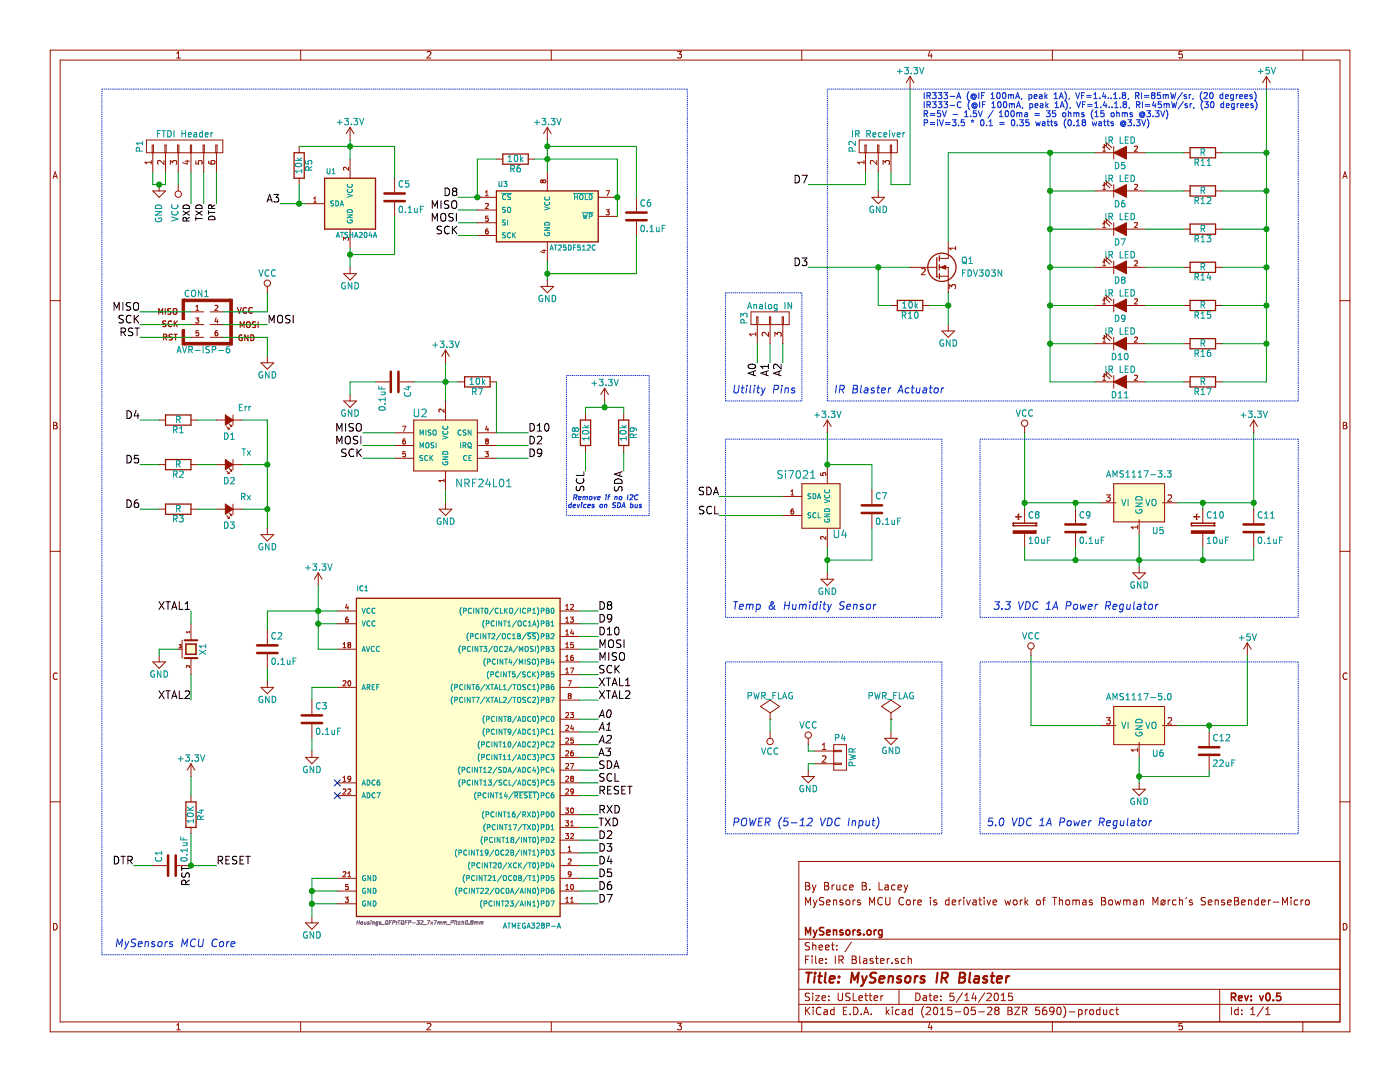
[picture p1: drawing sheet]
EESchema Schematic File Version 2
LIBS:power
LIBS:device
LIBS:transistors
LIBS:conn
LIBS:linear
LIBS:regul
LIBS:74xx
LIBS:cmos4000
LIBS:adc-dac
LIBS:memory
LIBS:xilinx
LIBS:microcontrollers
LIBS:dsp
LIBS:microchip
LIBS:analog_switches
LIBS:motorola
LIBS:texas
LIBS:intel
LIBS:audio
LIBS:interface
LIBS:digital-audio
LIBS:philips
LIBS:display
LIBS:cypress
LIBS:siliconi
LIBS:opto
LIBS:atmel
LIBS:contrib
LIBS:valves
LIBS:mysensors_arduino
LIBS:mysensors_logic
LIBS:mysensors_memories
LIBS:mysensors_network
LIBS:mysensors_radios
LIBS:mysensors_regulators
LIBS:mysensors_security
LIBS:mysensors_sensors
EELAYER 25 0
EELAYER END
$Descr USLetter 11000 8500
encoding utf-8
Sheet 1 1
Title "MySensors IR Blaster"
Date "5/14/2015"
Rev "v0.5"
Comp "MySensors.org"
Comment1 ""
Comment2 "MySensors MCU Core is derivative work of Thomas Bowman Mørch's SenseBender-Micro"
Comment3 "By Bruce B. Lacey"
Comment4 ""
$EndDescr
$Comp
L GND #PWR01
U 1 1
P 7450 2550
F 0 "#PWR01" H 7450 2300 50  0001 C CNN
F 1 "GND" H 7450 2400 50  0000 C CNN
F 2 "" H 7450 2550 60  0000 C CNN
F 3 "" H 7450 2550 60  0000 C CNN
	1    7450 2550
	1    0    0    -1  
$EndComp
$Comp
L R R10
U 1 1
P 7150 2400
F 0 "R10" V 7230 2400 50  0000 C CNN
F 1 "10k" V 7150 2400 50  0000 C CNN
F 2 "Resistors_SMD:R_0603" V 7080 2400 30  0001 C CNN
F 3 "" H 7150 2400 30  0000 C CNN
	1    7150 2400
	0    1    1    0   
$EndComp
Text Notes 7250 1000 0    47   ~ 0
IR333-A (@IF 100mA, peak 1A), VF=1.4..1.8, RI=85mW/sr, (20 degrees)\nIR333-C (@IF 100mA, peak 1A), VF=1.4..1.8, RI=45mW/sr, (30 degrees)\nR=5V - 1.5V / 100ma = 35 ohms (15 ohms @3.3V)\nP=iV=3.5 * 0.1 = 0.35 watts (0.18 watts @3.3V)
$Comp
L LED D5
U 1 1
P 8800 1200
F 0 "D5" H 8800 1300 50  0000 C CNN
F 1 "IR LED" H 8800 1100 50  0000 C CNN
F 2 "mysensors_leds:LED-5MM-Horizontal" H 8800 1200 60  0001 C CNN
F 3 "" H 8800 1200 60  0000 C CNN
	1    8800 1200
	1    0    0    1   
$EndComp
$Comp
L LED D6
U 1 1
P 8800 1500
F 0 "D6" H 8800 1600 50  0000 C CNN
F 1 "IR LED" H 8800 1400 50  0000 C CNN
F 2 "mysensors_leds:LED-5MM-Horizontal" H 8800 1500 60  0001 C CNN
F 3 "" H 8800 1500 60  0000 C CNN
	1    8800 1500
	1    0    0    1   
$EndComp
$Comp
L LED D7
U 1 1
P 8800 1800
F 0 "D7" H 8800 1900 50  0000 C CNN
F 1 "IR LED" H 8800 1700 50  0000 C CNN
F 2 "mysensors_leds:LED-5MM-Horizontal" H 8800 1800 60  0001 C CNN
F 3 "" H 8800 1800 60  0000 C CNN
	1    8800 1800
	1    0    0    1   
$EndComp
$Comp
L LED D8
U 1 1
P 8800 2100
F 0 "D8" H 8800 2200 50  0000 C CNN
F 1 "IR LED" H 8800 2000 50  0000 C CNN
F 2 "mysensors_leds:LED-5MM-Horizontal" H 8800 2100 60  0001 C CNN
F 3 "" H 8800 2100 60  0000 C CNN
	1    8800 2100
	1    0    0    1   
$EndComp
$Comp
L LED D9
U 1 1
P 8800 2400
F 0 "D9" H 8800 2500 50  0000 C CNN
F 1 "IR LED" H 8800 2300 50  0000 C CNN
F 2 "mysensors_leds:LED-5MM-Horizontal" H 8800 2400 60  0001 C CNN
F 3 "" H 8800 2400 60  0000 C CNN
	1    8800 2400
	1    0    0    1   
$EndComp
$Comp
L R R11
U 1 1
P 9450 1200
F 0 "R11" V 9530 1200 50  0000 C CNN
F 1 "R" V 9450 1200 50  0000 C CNN
F 2 "Resistors_SMD:R_0603" V 9380 1200 30  0001 C CNN
F 3 "" H 9450 1200 30  0000 C CNN
	1    9450 1200
	0    1    1    0   
$EndComp
$Comp
L R R12
U 1 1
P 9450 1500
F 0 "R12" V 9530 1500 50  0000 C CNN
F 1 "R" V 9450 1500 50  0000 C CNN
F 2 "Resistors_SMD:R_0603" V 9380 1500 30  0001 C CNN
F 3 "" H 9450 1500 30  0000 C CNN
	1    9450 1500
	0    1    1    0   
$EndComp
$Comp
L R R13
U 1 1
P 9450 1800
F 0 "R13" V 9530 1800 50  0000 C CNN
F 1 "R" V 9450 1800 50  0000 C CNN
F 2 "Resistors_SMD:R_0603" V 9380 1800 30  0001 C CNN
F 3 "" H 9450 1800 30  0000 C CNN
	1    9450 1800
	0    1    1    0   
$EndComp
$Comp
L R R14
U 1 1
P 9450 2100
F 0 "R14" V 9530 2100 50  0000 C CNN
F 1 "R" V 9450 2100 50  0000 C CNN
F 2 "Resistors_SMD:R_0603" V 9380 2100 30  0001 C CNN
F 3 "" H 9450 2100 30  0000 C CNN
	1    9450 2100
	0    1    1    0   
$EndComp
$Comp
L R R15
U 1 1
P 9450 2400
F 0 "R15" V 9530 2400 50  0000 C CNN
F 1 "R" V 9450 2400 50  0000 C CNN
F 2 "Resistors_SMD:R_0603" V 9380 2400 30  0001 C CNN
F 3 "" H 9450 2400 30  0000 C CNN
	1    9450 2400
	0    1    1    0   
$EndComp
$Comp
L ATMEGA328P-A IC1
U 1 1
P 3550 5900
F 0 "IC1" H 2800 7150 40  0000 L BNN
F 1 "ATMEGA328P-A" H 3950 4500 40  0000 L BNN
F 2 "Housings_QFP:TQFP-32_7x7mm_Pitch0.8mm" H 3300 4550 30  0000 C CIN
F 3 "" H 3550 5900 60  0000 C CNN
	1    3550 5900
	1    0    0    -1  
$EndComp
$Comp
L ATSHA204A U1
U 1 1
P 2950 1600
F 0 "U1" H 2600 1850 40  0000 C CNN
F 1 "ATSHA204A" H 2800 1350 40  0000 C CNN
F 2 "Housings_SOT-23_SOT-143_TSOT-6:SOT-23" H 2700 1600 30  0001 C CIN
F 3 "file://${KIPRJMOD}/datasheets/Atmel-8885-CryptoAuth-ATSHA204A-Datasheet" H 2950 1600 60  0001 C CNN
	1    2950 1600
	1    0    0    -1  
$EndComp
$Comp
L AT25DF512C U3
U 1 1
P 4300 1700
F 0 "U3" H 3950 1950 40  0000 C CNN
F 1 "AT25DF512C" H 4500 1450 40  0000 C CNN
F 2 "Housings_SOIC:SOIC-8_3.9x4.9mm_Pitch1.27mm" H 4300 1700 30  0001 C CIN
F 3 "" H 4300 1700 60  0000 C CNN
	1    4300 1700
	1    0    0    -1  
$EndComp
$Comp
L NRF24L01 U2
U 1 1
P 3500 3500
F 0 "U2" H 3300 3750 60  0000 C CNN
F 1 "NRF24L01" H 3800 3200 60  0000 C CNN
F 2 "mysensors_radios:NRF24L01" H 3500 3500 60  0001 C CNN
F 3 "" H 3500 3500 60  0000 C CNN
	1    3500 3500
	1    0    0    -1  
$EndComp
Text Label 2200 1600 2    60   ~ 0
A3
Text Label 4700 5950 0    60   ~ 0
A3
$Comp
L GND #PWR02
U 1 1
P 2750 2100
F 0 "#PWR02" H 2750 1850 50  0001 C CNN
F 1 "GND" H 2750 1950 50  0000 C CNN
F 2 "" H 2750 2100 60  0000 C CNN
F 3 "" H 2750 2100 60  0000 C CNN
	1    2750 2100
	1    0    0    -1  
$EndComp
$Comp
L +3.3V #PWR03
U 1 1
P 2750 1100
F 0 "#PWR03" H 2750 950 50  0001 C CNN
F 1 "+3.3V" H 2750 1240 50  0000 C CNN
F 2 "" H 2750 1100 60  0000 C CNN
F 3 "" H 2750 1100 60  0000 C CNN
	1    2750 1100
	1    0    0    -1  
$EndComp
$Comp
L AVR-ISP-6 CON1
U 1 1
P 1650 2550
F 0 "CON1" H 1545 2790 50  0000 C CNN
F 1 "AVR-ISP-6" H 1385 2320 50  0000 L BNN
F 2 "Socket_Strips:Socket_Strip_Straight_2x03" V 1130 2590 50  0001 C CNN
F 3 "" H 1625 2550 60  0000 C CNN
	1    1650 2550
	1    0    0    -1  
$EndComp
$Comp
L CP C8
U 1 1
P 8050 4150
F 0 "C8" H 8075 4250 50  0000 L CNN
F 1 "10uF" H 8075 4050 50  0000 L CNN
F 2 "Capacitors_SMD:C_0603" H 8088 4000 30  0001 C CNN
F 3 "" H 8050 4150 60  0000 C CNN
	1    8050 4150
	1    0    0    -1  
$EndComp
$Comp
L GND #PWR04
U 1 1
P 8950 4450
F 0 "#PWR04" H 8950 4200 50  0001 C CNN
F 1 "GND" H 8950 4300 50  0000 C CNN
F 2 "" H 8950 4450 60  0000 C CNN
F 3 "" H 8950 4450 60  0000 C CNN
	1    8950 4450
	1    0    0    -1  
$EndComp
$Comp
L CP C10
U 1 1
P 9450 4150
F 0 "C10" H 9475 4250 50  0000 L CNN
F 1 "10uF" H 9475 4050 50  0000 L CNN
F 2 "Capacitors_SMD:C_0603" H 9488 4000 30  0001 C CNN
F 3 "" H 9450 4150 60  0000 C CNN
	1    9450 4150
	1    0    0    -1  
$EndComp
$Comp
L C C11
U 1 1
P 9850 4150
F 0 "C11" H 9875 4250 50  0000 L CNN
F 1 "0.1uF" H 9875 4050 50  0000 L CNN
F 2 "Capacitors_SMD:C_0603" H 9888 4000 30  0001 C CNN
F 3 "" H 9850 4150 60  0000 C CNN
	1    9850 4150
	1    0    0    -1  
$EndComp
$Comp
L +3.3V #PWR05
U 1 1
P 9850 3400
F 0 "#PWR05" H 9850 3250 50  0001 C CNN
F 1 "+3.3V" H 9850 3540 50  0000 C CNN
F 2 "" H 9850 3400 60  0000 C CNN
F 3 "" H 9850 3400 60  0000 C CNN
	1    9850 3400
	1    0    0    -1  
$EndComp
Text Notes 7800 4800 0    60   Italic 0
3.3 VDC 1A Power Regulator
Text Notes 6550 3100 0    60   Italic 0
IR Blaster Actuator
Text Notes 900  7450 0    60   Italic 0
MySensors MCU Core
$Comp
L CONN_01X02 P4
U 1 1
P 6600 5950
F 0 "P4" H 6600 6100 50  0000 C CNN
F 1 "PWR" V 6700 5950 50  0000 C CNN
F 2 "mysensors_connectors:TerminalBlock2.54mmx2-kcswalter" H 6600 5950 60  0001 C CNN
F 3 "" H 6600 5950 60  0000 C CNN
	1    6600 5950
	1    0    0    -1  
$EndComp
Text Label 4700 6700 0    60   ~ 0
D3
Text Label 6350 2100 2    60   ~ 0
D3
Text Label 4700 4800 0    60   ~ 0
D8
$Comp
L R R4
U 1 1
P 1500 6400
F 0 "R4" V 1580 6400 50  0000 C CNN
F 1 "10K" V 1500 6400 50  0000 C CNN
F 2 "Resistors_SMD:R_0603" V 1430 6400 30  0001 C CNN
F 3 "" H 1500 6400 30  0000 C CNN
	1    1500 6400
	1    0    0    -1  
$EndComp
$Comp
L +3.3V #PWR06
U 1 1
P 1500 6100
F 0 "#PWR06" H 1500 5950 50  0001 C CNN
F 1 "+3.3V" H 1500 6240 50  0000 C CNN
F 2 "" H 1500 6100 60  0000 C CNN
F 3 "" H 1500 6100 60  0000 C CNN
	1    1500 6100
	1    0    0    -1  
$EndComp
$Comp
L C C1
U 1 1
P 1350 6800
F 0 "C1" H 1375 6900 50  0000 L CNN
F 1 "0.1uF" H 1375 6700 50  0000 L CNN
F 2 "Capacitors_SMD:C_0603" H 1388 6650 30  0001 C CNN
F 3 "" H 1350 6800 60  0000 C CNN
	1    1350 6800
	0    -1   -1   0   
$EndComp
Text Label 1050 6800 2    60   ~ 0
DTR
Text Label 1700 6800 0    60   ~ 0
RESET
Text Label 4700 6250 0    60   ~ 0
RESET
$Comp
L C C3
U 1 1
P 2450 5650
F 0 "C3" H 2475 5750 50  0000 L CNN
F 1 "0.1uF" H 2475 5550 50  0000 L CNN
F 2 "Capacitors_SMD:C_0603" H 2488 5500 30  0001 C CNN
F 3 "" H 2450 5650 60  0000 C CNN
	1    2450 5650
	1    0    0    -1  
$EndComp
$Comp
L C C2
U 1 1
P 2100 5100
F 0 "C2" H 2125 5200 50  0000 L CNN
F 1 "0.1uF" H 2125 5000 50  0000 L CNN
F 2 "Capacitors_SMD:C_0603" H 2138 4950 30  0001 C CNN
F 3 "" H 2100 5100 60  0000 C CNN
	1    2100 5100
	1    0    0    -1  
$EndComp
$Comp
L +3.3V #PWR07
U 1 1
P 2500 4600
F 0 "#PWR07" H 2500 4450 50  0001 C CNN
F 1 "+3.3V" H 2500 4740 50  0000 C CNN
F 2 "" H 2500 4600 60  0000 C CNN
F 3 "" H 2500 4600 60  0000 C CNN
	1    2500 4600
	1    0    0    -1  
$EndComp
$Comp
L GND #PWR08
U 1 1
P 2450 7200
F 0 "#PWR08" H 2450 6950 50  0001 C CNN
F 1 "GND" H 2450 7050 50  0000 C CNN
F 2 "" H 2450 7200 60  0000 C CNN
F 3 "" H 2450 7200 60  0000 C CNN
	1    2450 7200
	1    0    0    -1  
$EndComp
$Comp
L GND #PWR09
U 1 1
P 2450 5900
F 0 "#PWR09" H 2450 5650 50  0001 C CNN
F 1 "GND" H 2450 5750 50  0000 C CNN
F 2 "" H 2450 5900 60  0000 C CNN
F 3 "" H 2450 5900 60  0000 C CNN
	1    2450 5900
	1    0    0    -1  
$EndComp
$Comp
L GND #PWR010
U 1 1
P 2100 5350
F 0 "#PWR010" H 2100 5100 50  0001 C CNN
F 1 "GND" H 2100 5200 50  0000 C CNN
F 2 "" H 2100 5350 60  0000 C CNN
F 3 "" H 2100 5350 60  0000 C CNN
	1    2100 5350
	1    0    0    -1  
$EndComp
Text Label 4700 5300 0    60   ~ 0
SCK
$Comp
L +3.3V #PWR011
U 1 1
P 4300 1100
F 0 "#PWR011" H 4300 950 50  0001 C CNN
F 1 "+3.3V" H 4300 1240 50  0000 C CNN
F 2 "" H 4300 1100 60  0000 C CNN
F 3 "" H 4300 1100 60  0000 C CNN
	1    4300 1100
	1    0    0    -1  
$EndComp
$Comp
L GND #PWR012
U 1 1
P 4300 2200
F 0 "#PWR012" H 4300 1950 50  0001 C CNN
F 1 "GND" H 4300 2050 50  0000 C CNN
F 2 "" H 4300 2200 60  0000 C CNN
F 3 "" H 4300 2200 60  0000 C CNN
	1    4300 2200
	1    0    0    -1  
$EndComp
Text Label 4700 5200 0    60   ~ 0
MISO
Text Label 4700 5100 0    60   ~ 0
MOSI
Text Label 4700 6600 0    60   ~ 0
D2
Text Label 4700 4900 0    60   ~ 0
D9
Text Label 4700 5000 0    60   ~ 0
D10
Text Label 2850 3500 2    60   ~ 0
MOSI
Text Label 2850 3400 2    60   ~ 0
MISO
Text Label 2850 3600 2    60   ~ 0
SCK
$Comp
L GND #PWR013
U 1 1
P 3500 3950
F 0 "#PWR013" H 3500 3700 50  0001 C CNN
F 1 "GND" H 3500 3800 50  0000 C CNN
F 2 "" H 3500 3950 60  0000 C CNN
F 3 "" H 3500 3950 60  0000 C CNN
	1    3500 3950
	1    0    0    -1  
$EndComp
$Comp
L C C4
U 1 1
P 3100 3000
F 0 "C4" H 3125 3100 50  0000 L CNN
F 1 "0.1uF" H 3125 2900 50  0000 L CNN
F 2 "Capacitors_SMD:C_0603" H 3138 2850 30  0001 C CNN
F 3 "" H 3100 3000 60  0000 C CNN
	1    3100 3000
	0    1    1    0   
$EndComp
Text Label 4150 3400 0    60   ~ 0
D10
Text Label 4150 3500 0    60   ~ 0
D2
Text Label 4150 3600 0    60   ~ 0
D9
$Comp
L +3.3V #PWR014
U 1 1
P 3500 2850
F 0 "#PWR014" H 3500 2700 50  0001 C CNN
F 1 "+3.3V" H 3500 2990 50  0000 C CNN
F 2 "" H 3500 2850 60  0000 C CNN
F 3 "" H 3500 2850 60  0000 C CNN
	1    3500 2850
	1    0    0    -1  
$EndComp
$Comp
L GND #PWR015
U 1 1
P 2750 3100
F 0 "#PWR015" H 2750 2850 50  0001 C CNN
F 1 "GND" H 2750 2950 50  0000 C CNN
F 2 "" H 2750 3100 60  0000 C CNN
F 3 "" H 2750 3100 60  0000 C CNN
	1    2750 3100
	1    0    0    -1  
$EndComp
Text Label 1100 2450 2    60   ~ 0
MISO
Text Label 1100 2550 2    60   ~ 0
SCK
Text Label 1100 2650 2    60   ~ 0
RST
Text Label 1500 6800 3    60   ~ 0
RST
Text Label 2100 2550 0    60   ~ 0
MOSI
$Comp
L GND #PWR016
U 1 1
P 2100 2800
F 0 "#PWR016" H 2100 2550 50  0001 C CNN
F 1 "GND" H 2100 2650 50  0000 C CNN
F 2 "" H 2100 2800 60  0000 C CNN
F 3 "" H 2100 2800 60  0000 C CNN
	1    2100 2800
	1    0    0    -1  
$EndComp
Text Label 3600 1750 2    60   ~ 0
MOSI
Text Label 3600 1550 2    60   ~ 0
D8
$Comp
L R R6
U 1 1
P 4050 1250
F 0 "R6" V 4130 1250 50  0000 C CNN
F 1 "10k" V 4050 1250 50  0000 C CNN
F 2 "Resistors_SMD:R_0603" V 3980 1250 30  0001 C CNN
F 3 "" H 4050 1250 30  0000 C CNN
	1    4050 1250
	0    1    1    0   
$EndComp
Text Label 3600 1650 2    60   ~ 0
MISO
Text Label 3600 1850 2    60   ~ 0
SCK
$Comp
L CONN_01X06 P1
U 1 1
P 1450 1150
F 0 "P1" H 1450 1500 50  0000 C CNN
F 1 "FTDI Header" V 1550 1150 50  0000 C CNN
F 2 "Pin_Headers:Pin_Header_Straight_1x06" H 1450 1150 60  0001 C CNN
F 3 "" H 1450 1150 60  0000 C CNN
	1    1450 1150
	0    -1   -1   0   
$EndComp
$Comp
L GND #PWR017
U 1 1
P 1250 1450
F 0 "#PWR017" H 1250 1200 50  0001 C CNN
F 1 "GND" V 1250 1300 50  0000 R CNN
F 2 "" H 1250 1450 60  0000 C CNN
F 3 "" H 1250 1450 60  0000 C CNN
	1    1250 1450
	1    0    0    -1  
$EndComp
Text Label 1500 1600 3    50   ~ 0
RXD
Text Label 1600 1600 3    50   ~ 0
TXD
Text Label 1700 1600 3    50   ~ 0
DTR
$Comp
L R R7
U 1 1
P 3750 3000
F 0 "R7" V 3830 3000 50  0000 C CNN
F 1 "10k" V 3750 3000 50  0000 C CNN
F 2 "Resistors_SMD:R_0603" V 3680 3000 30  0001 C CNN
F 3 "" H 3750 3000 30  0000 C CNN
	1    3750 3000
	0    1    1    0   
$EndComp
Text Notes 5750 4800 0    60   Italic 0
Temp & Humidity Sensor
Text Label 4700 6400 0    60   ~ 0
RXD
Text Label 4700 6500 0    60   ~ 0
TXD
Text Label 5650 3900 2    60   ~ 0
SDA
Text Label 5650 4050 2    60   ~ 0
SCL
$Comp
L +3.3V #PWR018
U 1 1
P 6500 3400
F 0 "#PWR018" H 6500 3250 50  0001 C CNN
F 1 "+3.3V" H 6500 3540 50  0000 C CNN
F 2 "" H 6500 3400 60  0000 C CNN
F 3 "" H 6500 3400 60  0000 C CNN
	1    6500 3400
	1    0    0    -1  
$EndComp
$Comp
L R R9
U 1 1
P 4900 3400
F 0 "R9" V 4980 3400 50  0000 C CNN
F 1 "10k" V 4900 3400 50  0000 C CNN
F 2 "Resistors_SMD:R_0603" V 4830 3400 30  0001 C CNN
F 3 "" H 4900 3400 30  0000 C CNN
	1    4900 3400
	1    0    0    -1  
$EndComp
$Comp
L R R8
U 1 1
P 4600 3400
F 0 "R8" V 4680 3400 50  0000 C CNN
F 1 "10k" V 4600 3400 50  0000 C CNN
F 2 "Resistors_SMD:R_0603" V 4530 3400 30  0001 C CNN
F 3 "" H 4600 3400 30  0000 C CNN
	1    4600 3400
	-1   0    0    1   
$EndComp
Text Label 4700 6050 0    60   ~ 0
SDA
Text Label 4700 6150 0    60   ~ 0
SCL
$Comp
L GND #PWR019
U 1 1
P 6500 4500
F 0 "#PWR019" H 6500 4250 50  0001 C CNN
F 1 "GND" H 6500 4350 50  0000 C CNN
F 2 "" H 6500 4500 60  0000 C CNN
F 3 "" H 6500 4500 60  0000 C CNN
	1    6500 4500
	1    0    0    -1  
$EndComp
NoConn ~ 2650 6150
NoConn ~ 2650 6250
$Comp
L CONN_01X03 P2
U 1 1
P 6900 1150
F 0 "P2" H 6900 1350 50  0000 C CNN
F 1 "IR Receiver" V 7000 1150 50  0000 C CNN
F 2 "Socket_Strips:Socket_Strip_Straight_1x03" V 6700 450 60  0001 C CNN
F 3 "" H 6900 1150 60  0000 C CNN
	1    6900 1150
	0    -1   -1   0   
$EndComp
Text Label 4700 7100 0    60   ~ 0
D7
Text Label 4700 6800 0    60   ~ 0
D4
Text Label 6350 1450 2    60   ~ 0
D7
$Comp
L GND #PWR020
U 1 1
P 6900 1500
F 0 "#PWR020" H 6900 1250 50  0001 C CNN
F 1 "GND" H 6900 1350 50  0000 C CNN
F 2 "" H 6900 1500 60  0000 C CNN
F 3 "" H 6900 1500 60  0000 C CNN
	1    6900 1500
	1    0    0    -1  
$EndComp
Text Label 4700 5650 0    60   Italic 0
A0
Text Label 4700 5750 0    60   Italic 0
A1
Text Label 4700 5850 0    60   Italic 0
A2
Text Label 4700 6900 0    60   ~ 0
D5
Text Label 4700 7000 0    60   ~ 0
D6
$Comp
L CONN_01X03 P3
U 1 1
P 6050 2500
F 0 "P3" H 6050 2700 50  0000 C CNN
F 1 "Analog IN" V 6150 2500 50  0000 C CNN
F 2 "Pin_Headers:Pin_Header_Straight_1x03" H 6050 2500 60  0001 C CNN
F 3 "" H 6050 2500 60  0000 C CNN
	1    6050 2500
	0    -1   -1   0   
$EndComp
Text Label 5950 2850 3    60   ~ 0
A0
Text Label 6050 2850 3    60   ~ 0
A1
Text Label 6150 2850 3    60   ~ 0
A2
Text Notes 5750 3100 0    60   Italic 0
Utility Pins
$Comp
L GND #PWR021
U 1 1
P 6350 6050
F 0 "#PWR021" H 6350 5800 50  0001 C CNN
F 1 "GND" H 6350 5900 50  0000 C CNN
F 2 "" H 6350 6050 60  0000 C CNN
F 3 "" H 6350 6050 60  0000 C CNN
	1    6350 6050
	1    0    0    -1  
$EndComp
$Comp
L PWR_FLAG #FLG022
U 1 1
P 6050 5650
F 0 "#FLG022" H 6050 5745 50  0001 C CNN
F 1 "PWR_FLAG" H 6050 5830 50  0000 C CNN
F 2 "" H 6050 5650 60  0000 C CNN
F 3 "" H 6050 5650 60  0000 C CNN
	1    6050 5650
	1    0    0    -1  
$EndComp
$Comp
L PWR_FLAG #FLG023
U 1 1
P 7000 5650
F 0 "#FLG023" H 7000 5745 50  0001 C CNN
F 1 "PWR_FLAG" H 7000 5830 50  0000 C CNN
F 2 "" H 7000 5650 60  0000 C CNN
F 3 "" H 7000 5650 60  0000 C CNN
	1    7000 5650
	1    0    0    -1  
$EndComp
$Comp
L GND #PWR024
U 1 1
P 7000 5750
F 0 "#PWR024" H 7000 5500 50  0001 C CNN
F 1 "GND" H 7000 5600 50  0000 C CNN
F 2 "" H 7000 5750 60  0000 C CNN
F 3 "" H 7000 5750 60  0000 C CNN
	1    7000 5750
	1    0    0    -1  
$EndComp
$Comp
L VCC #PWR025
U 1 1
P 6050 5750
F 0 "#PWR025" H 6050 5600 50  0001 C CNN
F 1 "VCC" H 6050 5900 50  0000 C CNN
F 2 "" H 6050 5750 60  0000 C CNN
F 3 "" H 6050 5750 60  0000 C CNN
	1    6050 5750
	-1   0    0    1   
$EndComp
$Comp
L VCC #PWR026
U 1 1
P 8050 3400
F 0 "#PWR026" H 8050 3250 50  0001 C CNN
F 1 "VCC" H 8050 3550 50  0000 C CNN
F 2 "" H 8050 3400 60  0000 C CNN
F 3 "" H 8050 3400 60  0000 C CNN
	1    8050 3400
	1    0    0    -1  
$EndComp
$Comp
L VCC #PWR027
U 1 1
P 2100 2300
F 0 "#PWR027" H 2100 2150 50  0001 C CNN
F 1 "VCC" H 2100 2450 50  0000 C CNN
F 2 "" H 2100 2300 60  0000 C CNN
F 3 "" H 2100 2300 60  0000 C CNN
	1    2100 2300
	1    0    0    -1  
$EndComp
$Comp
L VCC #PWR028
U 1 1
P 6350 5850
F 0 "#PWR028" H 6350 5700 50  0001 C CNN
F 1 "VCC" H 6350 6000 50  0000 C CNN
F 2 "" H 6350 5850 60  0000 C CNN
F 3 "" H 6350 5850 60  0000 C CNN
	1    6350 5850
	1    0    0    -1  
$EndComp
$Comp
L VCC #PWR029
U 1 1
P 1400 1450
F 0 "#PWR029" H 1400 1300 50  0001 C CNN
F 1 "VCC" V 1400 1600 50  0000 L TNN
F 2 "" H 1400 1450 60  0000 C CNN
F 3 "" H 1400 1450 60  0000 C CNN
	1    1400 1450
	-1   0    0    1   
$EndComp
$Comp
L AMS1117 U5
U 1 1
P 9050 3950
F 0 "U5" H 9150 3700 50  0000 R BNN
F 1 "AMS1117-3.3" H 8950 4200 50  0000 C TNN
F 2 "SMD_Packages:SOT-223" H 8950 4000 60  0001 C CNN
F 3 "" H 8950 4000 60  0000 C CNN
	1    9050 3950
	1    0    0    -1  
$EndComp
$Comp
L Led_Small D3
U 1 1
P 1800 4000
F 0 "D3" H 1750 4125 50  0000 L CNN
F 1 "Rx" H 1625 3900 50  0000 L CNN
F 2 "LEDs:LED-0603" V 1800 4000 60  0001 C CNN
F 3 "" V 1800 4000 60  0000 C CNN
	1    1800 4000
	-1   0    0    1   
$EndComp
Text Label 1100 4000 2    60   ~ 0
D6
$Comp
L Led_Small D2
U 1 1
P 1800 3650
F 0 "D2" H 1750 3775 50  0000 L CNN
F 1 "Tx" H 1625 3550 50  0000 L CNN
F 2 "LEDs:LED-0603" V 1800 3650 60  0001 C CNN
F 3 "" V 1800 3650 60  0000 C CNN
	1    1800 3650
	-1   0    0    1   
$EndComp
Text Label 1100 3650 2    60   ~ 0
D5
$Comp
L Led_Small D1
U 1 1
P 1800 3300
F 0 "D1" H 1750 3425 50  0000 L CNN
F 1 "Err" H 1625 3200 50  0000 L CNN
F 2 "LEDs:LED-0603" V 1800 3300 60  0001 C CNN
F 3 "" V 1800 3300 60  0000 C CNN
	1    1800 3300
	-1   0    0    1   
$EndComp
Text Label 1100 3300 2    60   ~ 0
D4
$Comp
L GND #PWR030
U 1 1
P 2100 4150
F 0 "#PWR030" H 2100 3900 50  0001 C CNN
F 1 "GND" H 2100 4000 50  0000 C CNN
F 2 "" H 2100 4150 60  0000 C CNN
F 3 "" H 2100 4150 60  0000 C CNN
	1    2100 4150
	1    0    0    -1  
$EndComp
$Comp
L R R1
U 1 1
P 1400 3300
F 0 "R1" V 1480 3300 50  0000 C CNN
F 1 "R" V 1400 3300 50  0000 C CNN
F 2 "Resistors_SMD:R_0603" V 1330 3300 30  0001 C CNN
F 3 "" H 1400 3300 30  0000 C CNN
	1    1400 3300
	0    1    1    0   
$EndComp
$Comp
L R R2
U 1 1
P 1400 3650
F 0 "R2" V 1480 3650 50  0000 C CNN
F 1 "R" V 1400 3650 50  0000 C CNN
F 2 "Resistors_SMD:R_0603" V 1330 3650 30  0001 C CNN
F 3 "" H 1400 3650 30  0000 C CNN
	1    1400 3650
	0    1    1    0   
$EndComp
$Comp
L R R3
U 1 1
P 1400 4000
F 0 "R3" V 1480 4000 50  0000 C CNN
F 1 "R" V 1400 4000 50  0000 C CNN
F 2 "Resistors_SMD:R_0603" V 1330 4000 30  0001 C CNN
F 3 "" H 1400 4000 30  0000 C CNN
	1    1400 4000
	0    1    1    0   
$EndComp
$Comp
L C C7
U 1 1
P 6850 4000
F 0 "C7" H 6875 4100 50  0000 L CNN
F 1 "0.1uF" H 6875 3900 50  0000 L CNN
F 2 "Capacitors_SMD:C_0603" H 6888 3850 30  0001 C CNN
F 3 "" H 6850 4000 60  0000 C CNN
	1    6850 4000
	1    0    0    -1  
$EndComp
$Comp
L Si7021 U4
U 1 1
P 6450 3950
F 0 "U4" H 6600 3700 60  0000 C CNN
F 1 "Si7021" H 6100 4200 60  0000 L TNN
F 2 "Housings_DFN_QFN:DFN-6-1EP_3x3mm_Pitch0.95mm" H 6450 3850 60  0001 C CNN
F 3 "" H 6450 3850 60  0000 C CNN
	1    6450 3950
	1    0    0    -1  
$EndComp
$Comp
L R R5
U 1 1
P 2350 1300
F 0 "R5" V 2430 1300 50  0000 C CNN
F 1 "10k" V 2350 1300 50  0000 C CNN
F 2 "Resistors_SMD:R_0603" V 2280 1300 30  0001 C CNN
F 3 "" H 2350 1300 30  0000 C CNN
	1    2350 1300
	1    0    0    -1  
$EndComp
$Comp
L C C5
U 1 1
P 3100 1550
F 0 "C5" H 3125 1650 50  0000 L CNN
F 1 "0.1uF" H 3125 1450 50  0000 L CNN
F 2 "Capacitors_SMD:C_0603" H 3138 1400 30  0001 C CNN
F 3 "" H 3100 1550 60  0000 C CNN
	1    3100 1550
	1    0    0    -1  
$EndComp
$Comp
L C C6
U 1 1
P 5000 1700
F 0 "C6" H 5025 1800 50  0000 L CNN
F 1 "0.1uF" H 5025 1600 50  0000 L CNN
F 2 "Capacitors_SMD:C_0603" H 5038 1550 30  0001 C CNN
F 3 "" H 5000 1700 60  0000 C CNN
	1    5000 1700
	1    0    0    -1  
$EndComp
$Comp
L Q_NMOS_DGS Q1
U 1 1
P 7350 2100
F 0 "Q1" H 7650 2150 50  0000 R CNN
F 1 "FDV303N" H 7550 2050 50  0000 L CNN
F 2 "Housings_SOT-23_SOT-143_TSOT-6:SOT-23" H 7550 2200 29  0001 C CNN
F 3 "" H 7350 2100 60  0000 C CNN
	1    7350 2100
	1    0    0    -1  
$EndComp
$Comp
L VCC #PWR031
U 1 1
P 8100 5150
F 0 "#PWR031" H 8100 5000 50  0001 C CNN
F 1 "VCC" H 8100 5300 50  0000 C CNN
F 2 "" H 8100 5150 60  0000 C CNN
F 3 "" H 8100 5150 60  0000 C CNN
	1    8100 5150
	1    0    0    -1  
$EndComp
$Comp
L AMS1117 U6
U 1 1
P 9050 5700
F 0 "U6" H 9150 5450 50  0000 R BNN
F 1 "AMS1117-5.0" H 8950 5950 50  0000 C TNN
F 2 "SMD_Packages:SOT-223" H 8950 5750 60  0001 C CNN
F 3 "" H 8950 5750 60  0000 C CNN
	1    9050 5700
	1    0    0    -1  
$EndComp
$Comp
L GND #PWR032
U 1 1
P 8950 6150
F 0 "#PWR032" H 8950 5900 50  0001 C CNN
F 1 "GND" H 8950 6000 50  0000 C CNN
F 2 "" H 8950 6150 60  0000 C CNN
F 3 "" H 8950 6150 60  0000 C CNN
	1    8950 6150
	1    0    0    -1  
$EndComp
$Comp
L +5V #PWR033
U 1 1
P 9800 5150
F 0 "#PWR033" H 9800 5000 50  0001 C CNN
F 1 "+5V" H 9800 5290 50  0000 C CNN
F 2 "" H 9800 5150 60  0000 C CNN
F 3 "" H 9800 5150 60  0000 C CNN
	1    9800 5150
	1    0    0    -1  
$EndComp
Text Notes 7750 6500 0    60   Italic 0
5.0 VDC 1A Power Regulator
Text Notes 5750 6500 0    60   Italic 0
POWER (5-12 VDC Input)
$Comp
L +5V #PWR034
U 1 1
P 9950 700
F 0 "#PWR034" H 9950 550 50  0001 C CNN
F 1 "+5V" H 9950 840 50  0000 C CNN
F 2 "" H 9950 700 60  0000 C CNN
F 3 "" H 9950 700 60  0000 C CNN
	1    9950 700 
	1    0    0    -1  
$EndComp
$Comp
L +3.3V #PWR035
U 1 1
P 7150 700
F 0 "#PWR035" H 7150 550 50  0001 C CNN
F 1 "+3.3V" H 7150 840 50  0000 C CNN
F 2 "" H 7150 700 60  0000 C CNN
F 3 "" H 7150 700 60  0000 C CNN
	1    7150 700 
	1    0    0    -1  
$EndComp
$Comp
L C C12
U 1 1
P 9500 5900
F 0 "C12" H 9525 6000 50  0000 L CNN
F 1 "22uF" H 9525 5800 50  0000 L CNN
F 2 "Capacitors_SMD:C_0603" H 9538 5750 30  0001 C CNN
F 3 "" H 9500 5900 60  0000 C CNN
	1    9500 5900
	1    0    0    -1  
$EndComp
$Comp
L C C9
U 1 1
P 8450 4150
F 0 "C9" H 8475 4250 50  0000 L CNN
F 1 "0.1uF" H 8475 4050 50  0000 L CNN
F 2 "Capacitors_SMD:C_0603" H 8488 4000 30  0001 C CNN
F 3 "" H 8450 4150 60  0000 C CNN
	1    8450 4150
	1    0    0    -1  
$EndComp
Text Label 4700 5400 0    60   ~ 0
XTAL1
Text Label 4700 5500 0    60   ~ 0
XTAL2
$Comp
L CRYSTAL_SMD X1
U 1 1
P 1500 5100
F 0 "X1" H 1500 5190 50  0000 C CNN
F 1 "CRYSTAL" H 1530 4990 50  0001 L CNN
F 2 "Crystals_Oscillators_SMD:crystal_FA238-TSX3225" H 1500 5100 60  0001 C CNN
F 3 "" H 1500 5100 60  0000 C CNN
	1    1500 5100
	0    1    1    0   
$EndComp
Text Label 1500 4800 2    60   ~ 0
XTAL1
Text Label 1500 5500 2    60   ~ 0
XTAL2
$Comp
L +3.3V #PWR036
U 1 1
P 4750 3150
F 0 "#PWR036" H 4750 3000 50  0001 C CNN
F 1 "+3.3V" H 4750 3290 50  0000 C CNN
F 2 "" H 4750 3150 60  0000 C CNN
F 3 "" H 4750 3150 60  0000 C CNN
	1    4750 3150
	1    0    0    -1  
$EndComp
Text Label 4600 3700 3    60   ~ 0
SCL
Text Label 4900 3700 3    60   ~ 0
SDA
Text Notes 5050 4000 2    39   Italic 8
Remove if no I2C \ndevices on SDA bus
$Comp
L LED D10
U 1 1
P 8800 2700
F 0 "D10" H 8800 2800 50  0000 C CNN
F 1 "IR LED" H 8800 2600 50  0000 C CNN
F 2 "mysensors_leds:LED-5MM-Horizontal" H 8800 2700 60  0001 C CNN
F 3 "" H 8800 2700 60  0000 C CNN
	1    8800 2700
	1    0    0    1   
$EndComp
$Comp
L R R16
U 1 1
P 9450 2700
F 0 "R16" V 9530 2700 50  0000 C CNN
F 1 "R" V 9450 2700 50  0000 C CNN
F 2 "Resistors_SMD:R_0603" V 9380 2700 30  0001 C CNN
F 3 "" H 9450 2700 30  0000 C CNN
	1    9450 2700
	0    1    1    0   
$EndComp
$Comp
L LED D11
U 1 1
P 8800 3000
F 0 "D11" H 8800 3100 50  0000 C CNN
F 1 "IR LED" H 8800 2900 50  0000 C CNN
F 2 "mysensors_leds:LED-5MM-Horizontal" H 8800 3000 60  0001 C CNN
F 3 "" H 8800 3000 60  0000 C CNN
	1    8800 3000
	1    0    0    1   
$EndComp
$Comp
L R R17
U 1 1
P 9450 3000
F 0 "R17" V 9530 3000 50  0000 C CNN
F 1 "R" V 9450 3000 50  0000 C CNN
F 2 "Resistors_SMD:R_0603" V 9380 3000 30  0001 C CNN
F 3 "" H 9450 3000 30  0000 C CNN
	1    9450 3000
	0    1    1    0   
$EndComp
Wire Wire Line
	9850 3400 9850 4000
Wire Wire Line
	8050 3400 8050 4000
Wire Wire Line
	8050 4400 8050 4300
Wire Wire Line
	8050 4400 9850 4400
Connection ~ 9450 4400
Wire Wire Line
	9850 4400 9850 4300
Wire Wire Line
	9450 4400 9450 4300
Connection ~ 8450 4400
Connection ~ 8950 4400
Wire Wire Line
	8450 4300 8450 4400
Wire Wire Line
	8950 4200 8950 4450
Connection ~ 9450 3950
Wire Wire Line
	9250 3950 9850 3950
Wire Wire Line
	2750 1100 2750 1250
Wire Wire Line
	2750 1950 2750 2100
Wire Wire Line
	4700 5950 4550 5950
Wire Wire Line
	2200 1600 2400 1600
Connection ~ 9950 1200
Wire Wire Line
	9600 1200 9950 1200
Connection ~ 9950 1500
Wire Wire Line
	9950 1500 9600 1500
Connection ~ 9950 1800
Wire Wire Line
	9950 1800 9600 1800
Connection ~ 9950 2100
Wire Wire Line
	9950 2100 9600 2100
Wire Wire Line
	9950 700  9950 3000
Connection ~ 8250 1200
Wire Wire Line
	7450 1200 7450 1900
Wire Wire Line
	8250 1500 8600 1500
Wire Wire Line
	8250 1800 8600 1800
Wire Wire Line
	8250 2100 8600 2100
Connection ~ 8250 2100
Connection ~ 8250 1800
Connection ~ 8250 1500
Wire Wire Line
	7450 1200 8600 1200
Wire Wire Line
	8250 1200 8250 3000
Wire Wire Line
	9000 2400 9300 2400
Wire Wire Line
	9000 2100 9300 2100
Wire Wire Line
	9000 1800 9300 1800
Wire Wire Line
	9000 1500 9300 1500
Wire Wire Line
	9000 1200 9300 1200
Wire Notes Line
	7700 3450 10200 3450
Wire Notes Line
	10200 3450 10200 4850
Wire Notes Line
	10200 4850 7700 4850
Wire Notes Line
	7700 4850 7700 3450
Wire Notes Line
	10200 700  10200 3150
Wire Notes Line
	10200 3150 6500 3150
Wire Notes Line
	6500 3150 6500 700 
Wire Notes Line
	6500 700  10200 700 
Wire Notes Line
	800  700  800  7500
Wire Notes Line
	800  7500 5400 7500
Wire Notes Line
	5400 7500 5400 700 
Wire Notes Line
	5400 700  800  700 
Wire Wire Line
	4550 6700 4700 6700
Wire Wire Line
	6350 2100 7150 2100
Wire Wire Line
	4550 4800 4700 4800
Wire Wire Line
	1200 6800 1050 6800
Wire Wire Line
	1500 6800 1700 6800
Wire Wire Line
	4550 6250 4700 6250
Wire Wire Line
	2450 5900 2450 5800
Wire Wire Line
	2650 5400 2450 5400
Wire Wire Line
	2450 5400 2450 5500
Wire Wire Line
	2500 5100 2650 5100
Wire Wire Line
	2500 4600 2500 5100
Wire Wire Line
	2500 4900 2650 4900
Wire Wire Line
	2100 5250 2100 5350
Wire Wire Line
	2450 7000 2650 7000
Wire Wire Line
	2450 7100 2650 7100
Connection ~ 2450 7000
Connection ~ 2450 7100
Wire Wire Line
	1500 6100 1500 6250
Wire Wire Line
	1500 6550 1500 6800
Connection ~ 1500 6800
Wire Wire Line
	2100 4800 2650 4800
Wire Wire Line
	2100 4800 2100 4950
Connection ~ 2500 4800
Connection ~ 2500 4900
Wire Wire Line
	4550 5300 4700 5300
Wire Wire Line
	4300 1100 4300 1350
Wire Wire Line
	4300 2050 4300 2200
Wire Wire Line
	4550 5200 4700 5200
Wire Wire Line
	4550 5100 4700 5100
Wire Wire Line
	4550 6600 4700 6600
Wire Wire Line
	4550 4900 4700 4900
Wire Wire Line
	4550 5000 4700 5000
Wire Wire Line
	3100 3500 2850 3500
Wire Wire Line
	3100 3400 2850 3400
Wire Wire Line
	3100 3600 2850 3600
Wire Wire Line
	3500 2850 3500 3150
Wire Wire Line
	3900 3500 4150 3500
Wire Wire Line
	3900 3600 4150 3600
Wire Wire Line
	3250 3000 3600 3000
Connection ~ 3500 3000
Wire Wire Line
	1500 2450 1100 2450
Wire Wire Line
	1500 2550 1100 2550
Wire Wire Line
	1500 2650 1100 2650
Wire Wire Line
	1750 2450 2100 2450
Wire Wire Line
	2100 2450 2100 2300
Wire Wire Line
	1750 2550 2100 2550
Wire Wire Line
	1750 2650 2100 2650
Wire Wire Line
	2100 2650 2100 2800
Wire Wire Line
	3750 1750 3600 1750
Wire Wire Line
	3600 1550 3750 1550
Wire Wire Line
	4200 1250 4850 1250
Connection ~ 4300 1250
Wire Wire Line
	3900 1250 3750 1250
Wire Wire Line
	3750 1250 3750 1550
Connection ~ 3750 1550
Wire Wire Line
	3750 1650 3600 1650
Wire Wire Line
	3750 1850 3600 1850
Wire Wire Line
	4850 1250 4850 1700
Wire Wire Line
	1200 1350 1200 1450
Wire Wire Line
	1200 1450 1300 1450
Wire Wire Line
	1300 1450 1300 1350
Connection ~ 1250 1450
Wire Wire Line
	1250 1450 1250 1450
Wire Wire Line
	1500 1350 1500 1600
Wire Wire Line
	1600 1350 1600 1600
Wire Wire Line
	1700 1350 1700 1600
Wire Wire Line
	3900 3400 3900 3000
Wire Notes Line
	5700 3450 7400 3450
Wire Notes Line
	7400 3450 7400 4850
Wire Notes Line
	7400 4850 5700 4850
Wire Notes Line
	5700 4850 5700 3450
Wire Wire Line
	4550 6400 4700 6400
Wire Wire Line
	4550 6500 4700 6500
Wire Wire Line
	5650 4050 6150 4050
Wire Wire Line
	5650 3900 6150 3900
Wire Wire Line
	6500 3400 6500 3650
Wire Wire Line
	4550 6050 4700 6050
Wire Wire Line
	4550 6150 4700 6150
Wire Wire Line
	3500 3950 3500 3850
Wire Wire Line
	6500 4300 6500 4500
Wire Wire Line
	4550 7100 4700 7100
Wire Wire Line
	4550 6800 4700 6800
Wire Wire Line
	6800 1350 6800 1450
Wire Wire Line
	6800 1450 6350 1450
Wire Wire Line
	7000 1450 7000 1350
Wire Wire Line
	4550 5650 4700 5650
Wire Wire Line
	4550 5750 4700 5750
Wire Wire Line
	4550 5850 4700 5850
Wire Wire Line
	4550 6900 4700 6900
Wire Wire Line
	4550 7000 4700 7000
Wire Wire Line
	5950 2850 5950 2700
Wire Wire Line
	6050 2700 6050 2850
Wire Wire Line
	6150 2700 6150 2850
Wire Notes Line
	5700 3150 6300 3150
Wire Notes Line
	5700 3150 5700 2300
Wire Notes Line
	5700 2300 6300 2300
Wire Notes Line
	6300 2300 6300 3150
Wire Wire Line
	2450 6900 2450 7200
Wire Wire Line
	2450 6900 2650 6900
Wire Wire Line
	1400 1450 1400 1350
Wire Wire Line
	6900 1500 6900 1350
Wire Wire Line
	7450 2300 7450 2550
Wire Wire Line
	6400 6000 6350 6000
Wire Wire Line
	6350 6000 6350 6050
Wire Wire Line
	6350 5850 6350 5900
Wire Wire Line
	6350 5900 6400 5900
Wire Wire Line
	7000 5650 7000 5750
Wire Wire Line
	6050 5650 6050 5750
Wire Wire Line
	1250 4000 1100 4000
Wire Wire Line
	2100 4000 1900 4000
Wire Wire Line
	1250 3650 1100 3650
Wire Wire Line
	1900 3650 2100 3650
Wire Wire Line
	1250 3300 1100 3300
Wire Wire Line
	1900 3300 2100 3300
Wire Wire Line
	2100 3300 2100 4150
Connection ~ 2100 3650
Connection ~ 2100 4000
Wire Wire Line
	1550 3300 1700 3300
Wire Wire Line
	1550 3650 1700 3650
Wire Wire Line
	1550 4000 1700 4000
Wire Wire Line
	6850 3850 6850 3650
Wire Wire Line
	6850 3650 6500 3650
Connection ~ 6500 3650
Wire Wire Line
	6850 4150 6850 4400
Wire Wire Line
	6850 4400 6500 4400
Connection ~ 6500 4400
Wire Wire Line
	2350 1150 3100 1150
Connection ~ 2750 1150
Wire Wire Line
	2350 1450 2350 1600
Connection ~ 2350 1600
Wire Wire Line
	3100 1150 3100 1400
Wire Wire Line
	3100 1700 3100 2000
Wire Wire Line
	3100 2000 2750 2000
Connection ~ 2750 2000
Connection ~ 4850 1550
Wire Wire Line
	5000 1850 5000 2150
Wire Wire Line
	5000 2150 4300 2150
Connection ~ 4300 2150
Wire Wire Line
	5000 1550 5000 1150
Wire Wire Line
	5000 1150 4300 1150
Connection ~ 4300 1150
Wire Wire Line
	7300 2400 7450 2400
Connection ~ 7450 2400
Wire Wire Line
	7000 2400 6900 2400
Wire Wire Line
	6900 2400 6900 2100
Connection ~ 6900 2100
Wire Wire Line
	8950 5950 8950 6150
Wire Wire Line
	8650 5700 8100 5700
Wire Wire Line
	8100 5700 8100 5150
Wire Wire Line
	9250 5700 9800 5700
Wire Wire Line
	9800 5700 9800 5150
Wire Notes Line
	10200 6550 7700 6550
Wire Notes Line
	7700 6550 7700 5200
Wire Notes Line
	10200 5200 10200 6550
Wire Notes Line
	7700 5200 10200 5200
Wire Notes Line
	7400 6550 5700 6550
Wire Notes Line
	5700 6550 5700 5200
Wire Notes Line
	5700 5200 7400 5200
Wire Notes Line
	7400 5200 7400 6550
Wire Wire Line
	7000 1450 7150 1450
Wire Wire Line
	7150 1450 7150 700 
Connection ~ 9500 5700
Wire Wire Line
	9500 6050 9500 6100
Wire Wire Line
	9500 6100 8950 6100
Connection ~ 8950 6100
Wire Wire Line
	8050 3950 8650 3950
Connection ~ 8450 3950
Connection ~ 8050 3950
Wire Wire Line
	8450 4000 8450 3950
Wire Wire Line
	9450 4000 9450 3950
Connection ~ 9850 3950
Wire Wire Line
	9500 5750 9500 5700
Wire Wire Line
	2950 3000 2750 3000
Wire Wire Line
	2750 3000 2750 3100
Wire Wire Line
	4550 5400 4700 5400
Wire Wire Line
	4550 5500 4700 5500
Wire Wire Line
	1500 4900 1500 4800
Wire Wire Line
	1500 5300 1500 5500
Wire Wire Line
	4600 3550 4600 3700
Wire Wire Line
	4600 3200 4900 3200
Wire Wire Line
	4750 3200 4750 3150
Wire Wire Line
	4900 3550 4900 3700
Wire Wire Line
	4900 3200 4900 3250
Wire Wire Line
	4600 3250 4600 3200
Connection ~ 4750 3200
Wire Notes Line
	5100 2950 5100 4050
Wire Notes Line
	5100 4050 4450 4050
Wire Notes Line
	4450 4050 4450 2950
Wire Notes Line
	4450 2950 5100 2950
Wire Wire Line
	8600 2400 8250 2400
Connection ~ 8250 2400
Wire Wire Line
	9600 2400 9950 2400
Connection ~ 9950 2400
Wire Wire Line
	9950 2700 9600 2700
Connection ~ 9950 2700
Wire Wire Line
	9300 2700 9000 2700
Wire Wire Line
	8600 2700 8250 2700
Connection ~ 8250 2700
Wire Wire Line
	9950 3000 9600 3000
Wire Wire Line
	9300 3000 9000 3000
Wire Wire Line
	8250 3000 8600 3000
$Comp
L GND #PWR037
U 1 1
P 1250 5150
F 0 "#PWR037" H 1250 4900 50  0001 C CNN
F 1 "GND" H 1250 5000 50  0000 C CNN
F 2 "" H 1250 5150 60  0000 C CNN
F 3 "" H 1250 5150 60  0000 C CNN
	1    1250 5150
	1    0    0    -1  
$EndComp
Wire Wire Line
	1400 5100 1250 5100
Wire Wire Line
	1250 5100 1250 5150
Wire Wire Line
	3900 3400 4150 3400
$EndSCHEMATC
